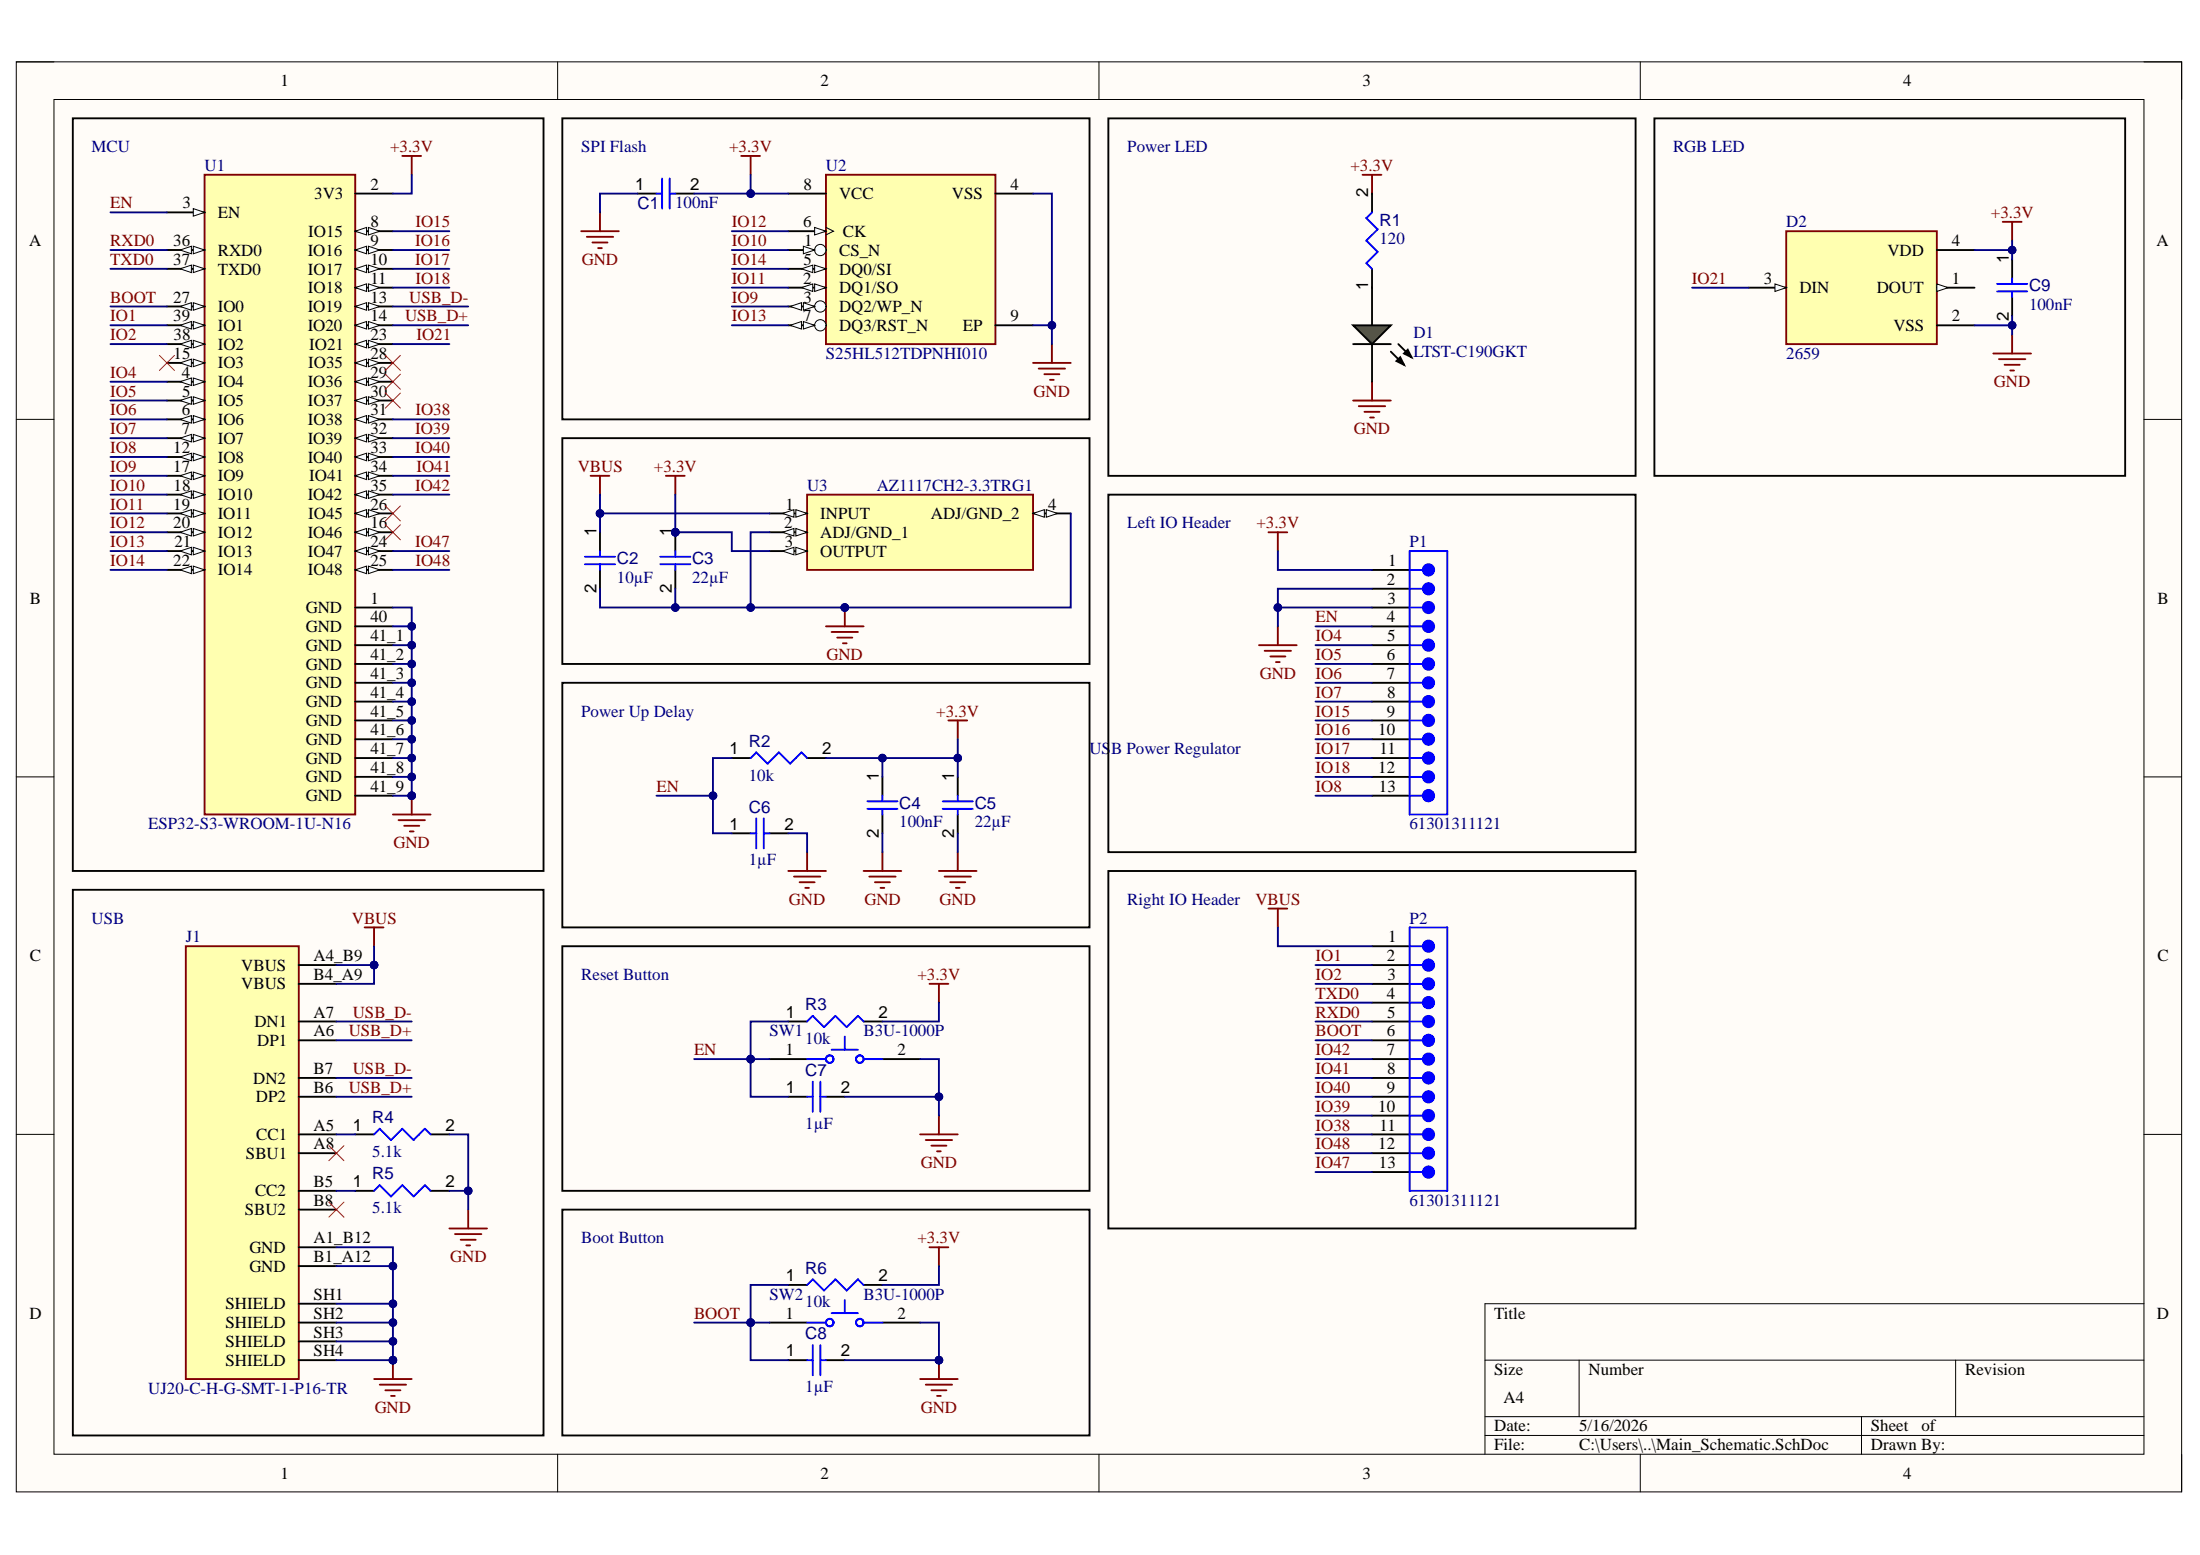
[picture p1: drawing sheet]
# Altium project Secondary_Flight_Storage_V2.PrjPcb
1 sheet, 25 parts. Net scope: global (net labels, ports and power ports of the same name join across sheets).
Board file: Main_Layout.PcbDoc

## Sheet Main_Schematic.SchDoc
size A4; SheetNumber: 1; SheetTotal: 1

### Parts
C1  value 100nF  [CAPC1608X90X40NL10T20]  (hidden comment: Capacitor 100 nF +/-10% 50 V 0603)
C2  value 10µF  [CAPC0603(1608)100_L]  (hidden comment: Capacitor 10µF +/-20% 10V 0603)
C3  value 22µF  [CAPC0603(1608)100_L]  (hidden comment: Capacitor 10µF +/-20% 10V 0603)
C4  value 100nF  [CAPC1608X90X40NL10T20]  (hidden comment: Capacitor 100 nF +/-10% 50 V 0603)
C5  value 22µF  [CAPC0603(1608)100_L]  (hidden comment: Capacitor 10µF +/-20% 10V 0603)
C6  value 1µF  [CAPC1608X94X35NL15T15]  (hidden comment: Capacitor 1 uF +/- 10% 16 V 0603)
C7  value 1µF  [CAPC1608X94X35NL15T15]  (hidden comment: Capacitor 1 uF +/- 10% 16 V 0603)
C8  value 1µF  [CAPC1608X94X35NL15T15]  (hidden comment: Capacitor 1 uF +/- 10% 16 V 0603)
C9  value 100nF  [CAPC1608X90X40NL10T20]  (hidden comment: Capacitor 100 nF +/-10% 50 V 0603)
D1  LTST-C190GKT  [LTST-C190GKT_V]
D2  2659  [2659]
J1  UJ20-C-H-G-SMT-1-P16-TR  [SAMESKY_UJ20-C-H-G-SMT-1-P16-TR]
P1  61301311121  [61301311121]
P2  61301311121  [61301311121]
R1  value 120  [RESC0603(1608)_L]  (hidden comment: Resistor 120R +/-5 % 0603 0.1 W)
R2  value 10k  [RESC1608X55X25ML10T15]  (hidden comment: Resistor 10k +/-1% 0603 100 mW)
R3  value 10k  [RESC1608X55X25ML10T15]  (hidden comment: Resistor 10k +/-1% 0603 100 mW)
R4  value 5.1k  [RESC1608X55X25ML10T15]  (hidden comment: Resistor 4k7 +/-1% 0603 100 mW)
R5  value 5.1k  [RESC1608X55X25ML10T15]  (hidden comment: Resistor 4k7 +/-1% 0603 100 mW)
R6  value 10k  [RESC1608X55X25ML10T15]  (hidden comment: Resistor 10k +/-1% 0603 100 mW)
SW1  B3U-1000P  [OMRON-B3U-1000_V]
SW2  B3U-1000P  [OMRON-B3U-1000_V]
U1  ESP32-S3-WROOM-1U-N16  [XCVR_ESP32-S3-WROOM-1U-N16]
U2  S25HL512TDPNHI010  [SON127P800X600X80-9N-V1]
U3  AZ1117CH2-3.3TRG1  [SOT230P700X180-4N]

### Blocks framed on the sheet
MCU: U1
SPI Flash: C1 U2
Power LED: D1 R1
RGB LED: C9 D2
Left IO Header: P1
Power Up Delay: C4-C6 R2
USB: J1 R4 R5
Right IO Header: P2
Reset Button: C7 R3 SW1
Boot Button: C8 R6 SW2

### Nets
+3.3V: C1.2 C3.1 C4.1 C5.1 C9.1 D2.4(VDD) P1.1 R1.2 R2.2 R3.2 R6.2 U1.2(3V3) U2.8(VCC) U3.3(OUTPUT)
GND: C1.1 C2.2 C3.2 C4.2 C5.2 C6.2 C7.2 C8.2 C9.2 D1.2(K) D2.2(VSS) J1.A1_B12(GND) J1.B1_A12(GND) J1.SH1(SHIELD) J1.SH2(SHIELD) J1.SH3(SHIELD) J1.SH4(SHIELD) P1.2 P1.3 R4.2 R5.2 SW1.2 SW2.2 U1.1(GND) U1.40(GND) U1.41_1(GND) U1.41_2(GND) U1.41_3(GND) U1.41_4(GND) U1.41_5(GND) U1.41_6(GND) U1.41_7(GND) U1.41_8(GND) U1.41_9(GND) U2.4(VSS) U2.9(EP) U3.2(ADJ/GND_1) U3.4(ADJ/GND_2)
VBUS: C2.1 J1.A4_B9(VBUS) J1.B4_A9(VBUS) P2.1 U3.1(INPUT)
BOOT: C8.1 P2.6 R6.1 SW2.1 U1.27(IO0)
EN: C6.1 C7.1 P1.4 R2.1 R3.1 SW1.1 U1.3(EN)
IO1: P2.2 U1.39(IO1)
IO2: P2.3 U1.38(IO2)
IO4: P1.5 U1.4(IO4)
IO5: P1.6 U1.5(IO5)
IO6: P1.7 U1.6(IO6)
IO7: P1.8 U1.7(IO7)
IO8: P1.13 U1.12(IO8)
IO9: U1.17(IO9) U2.3(DQ2/WP_N)
IO10: U1.18(IO10) U2.1(CS_N)
IO11: U1.19(IO11) U2.2(DQ1/SO)
IO12: U1.20(IO12) U2.6(CK)
IO13: U1.21(IO13) U2.7(DQ3/RST_N)
IO14: U1.22(IO14) U2.5(DQ0/SI)
IO15: P1.9 U1.8(IO15)
IO16: P1.10 U1.9(IO16)
IO17: P1.11 U1.10(IO17)
IO18: P1.12 U1.11(IO18)
IO21: D2.3(DIN) U1.23(IO21)
IO38: P2.11 U1.31(IO38)
IO39: P2.10 U1.32(IO39)
IO40: P2.9 U1.33(IO40)
IO41: P2.8 U1.34(IO41)
IO42: P2.7 U1.35(IO42)
IO47: P2.13 U1.24(IO47)
IO48: P2.12 U1.25(IO48)
RXD0: P2.5 U1.36(RXD0)
TXD0: P2.4 U1.37(TXD0)
USB_D+: J1.A6(DP1) J1.B6(DP2) U1.14(IO20)
USB_D-: J1.A7(DN1) J1.B7(DN2) U1.13(IO19)
NetD1_1: D1.1(A) R1.1
NetJ1_A5: J1.A5(CC1) R4.1
NetJ1_B5: J1.B5(CC2) R5.1

Not connected (* = marked no-connect by the designer): D2 1(DOUT); J1 A8(SBU1)* B8(SBU2)*; U1 15(IO3)* 16(IO46)* 26(IO45)* 28(IO35)* 29(IO36)* 30(IO37)*

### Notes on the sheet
- USB Power Regulator
